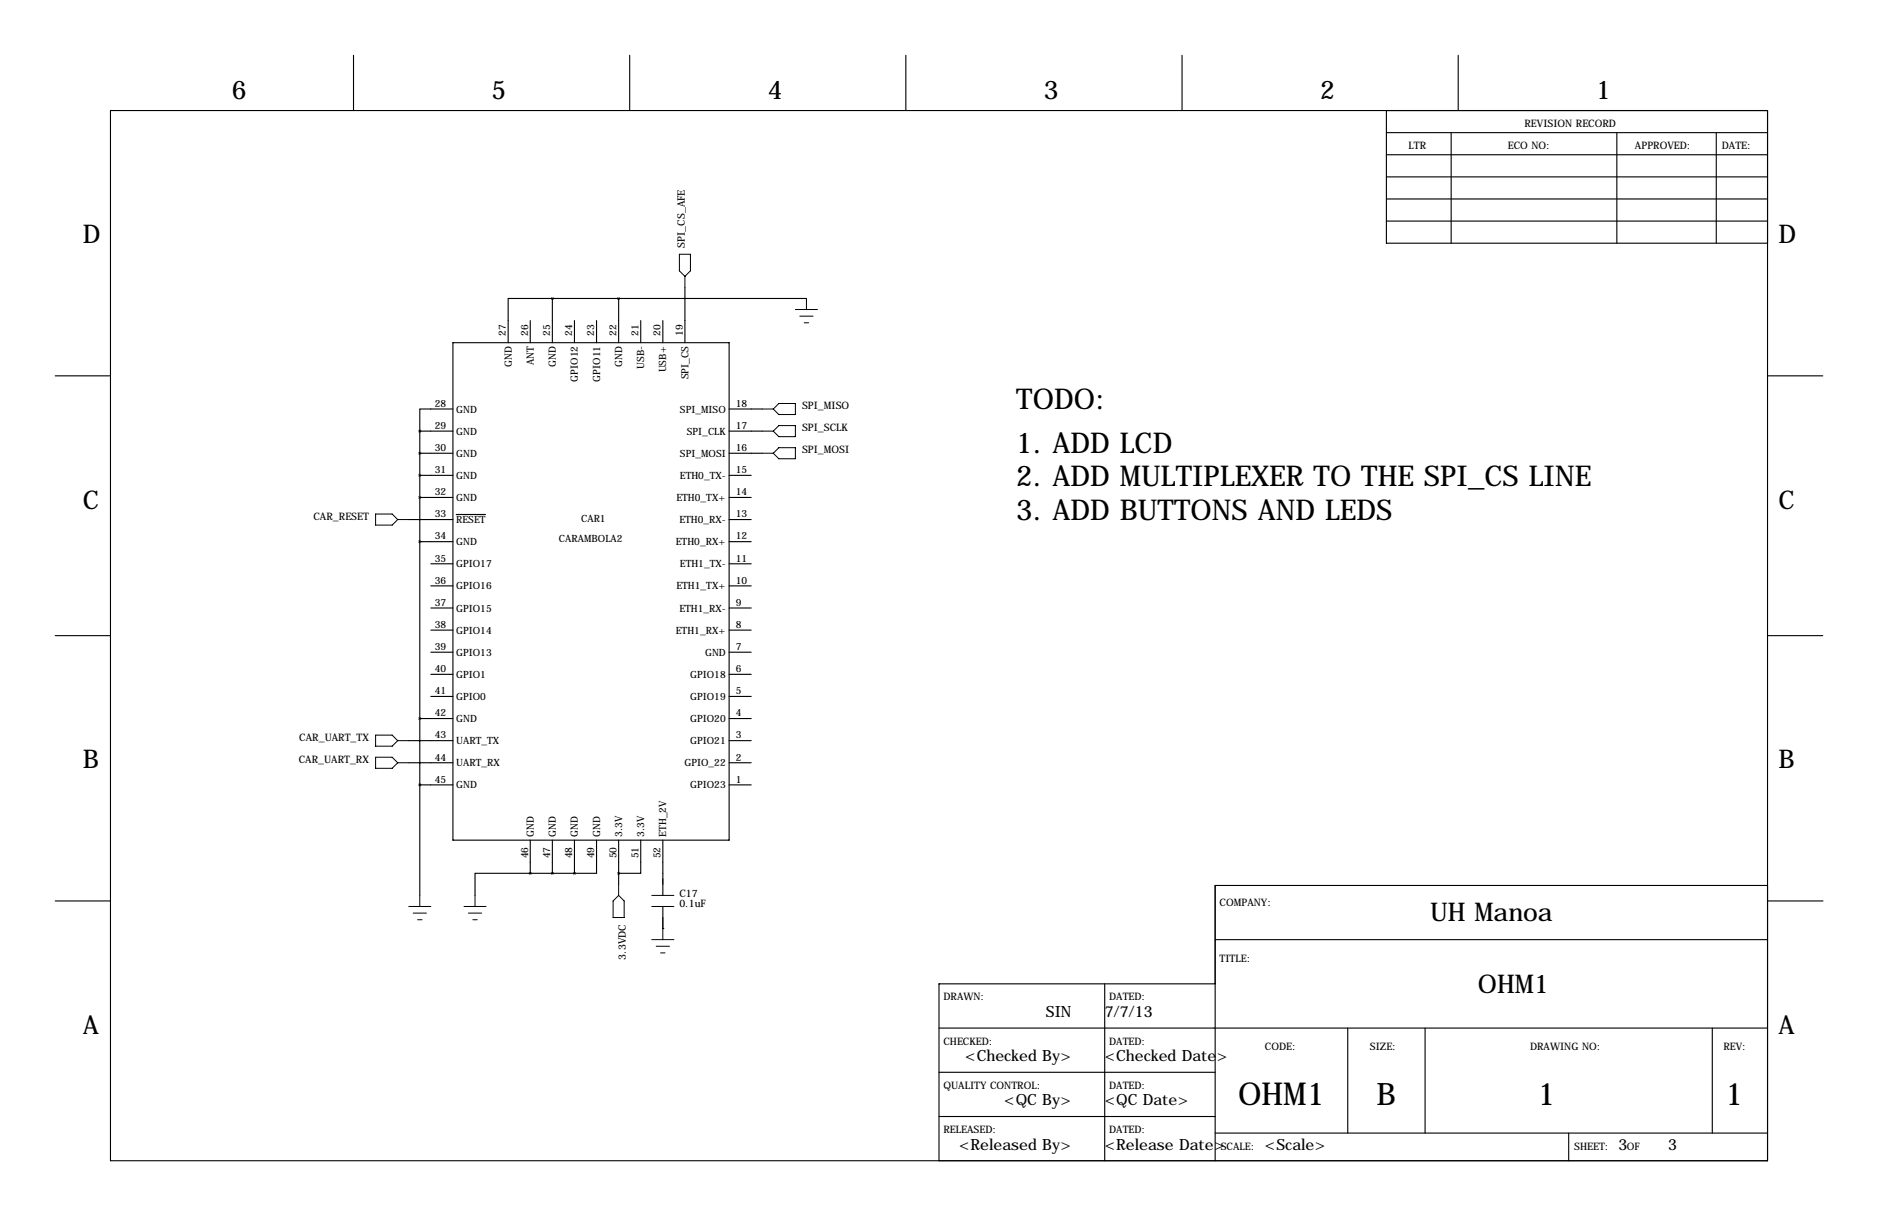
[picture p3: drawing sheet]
<svg xmlns="http://www.w3.org/2000/svg" width="432mm" height="279mm" viewBox="0 0 432 279" stroke-linecap="round" stroke-linejoin="round" font-family="sans-serif">
<g fill="none" stroke="#000" stroke-width=".25">
<path d="M81.3 12.7v12.7M144.8 12.7v12.7M208.3 12.7v12.7M271.8 12.7v12.7M335.3 12.7v12.7M25.4 25.4h381v241.3h-381zM318.8 30.5h87.6M318.8 35.6h87.6M318.8 25.4v30.5h87.6M333.7 30.5v25.4M371.8 30.5v25.4M394.6 30.5v25.4"/>
<path d="M318.8 45.7h87.6M318.8 50.8h87.6M318.8 40.6h87.6M104.1 78.7h63.5v114.3h-63.5zM121.9 73.7v5M127 68.6h-10.2v10.1M127 68.6v10.1M127 68.6h58.4M132.1 73.7v5M137.2 73.7v5M142.2 68.6v10.1M147.3 73.7v5"/>
<path d="M152.4 73.7v5M157.5 66v12.7M12.7 86.4h12.7M96.5 99.1h7.6M96.5 99.1v106.6M104.1 94h-7.6v5.1M167.6 94h7.7M167.6 99.1h7.7M406.4 86.4h12.7M94 119.4h10.1M96.5 104.1h7.6M96.5 109.2h7.6"/>
<path d="M96.5 114.3h7.6M104.9 118.2h6.7M167.6 104.1h7.7M167.6 109.2h5.1M167.6 114.3h5.1M167.6 119.4h5.1M96.5 124.5h7.6M99.1 129.5h5M99.1 134.6h5M99.1 139.7h5M167.6 124.5h5.1M167.6 129.5h5.1"/>
<path d="M167.6 134.6h5.1M167.6 139.7h5.1M12.7 146h12.7M99.1 144.8h5M99.1 149.9h5M99.1 154.9h5M167.6 144.8h5.1M167.6 149.9h5.1M167.6 154.9h5.1M406.4 146h12.7M94 170.2h10.1M94 175.3h10.1"/>
<path d="M96.5 165.1h7.6M99.1 160h5M167.6 160h5.1M167.6 165.1h5.1M167.6 170.2h5.1M167.6 175.3h5.1M96.5 180.3h7.6M121.9 193v7.7M127 193v7.7M132.1 193v7.7M137.2 193v7.7h-5.1M142.2 193v10.2"/>
<path d="M147.3 193v7.7h-5.1M152.4 193v12.7M167.6 180.3h5.1M12.7 207h12.7M121.9 200.7h-12.7v5M121.9 200.7h10.2M152.4 213.4h.1M152.4 208.3v5.1M279.4 215.9h127M406.4 203.5h-127v63.2M406.5 207h12.7M215.9 236.2h190.5"/>
<path d="M254 226.1v40.6M279.4 226.1h-63.5v40.6M309.9 236.2v24.1M327.7 236.2v24.1M393.7 236.2v24.1M215.9 246.4h63.5M215.9 256.5h63.5M279.4 260.3h127M360.7 260.3v6.4"/>
</g>
<g fill="none" stroke="#000" stroke-width=".23">
<path d="M156.2 58.4h2.5v3.8l-1.2 1.3-1.3-1.3zM157.5 63.5v2.5M182.9 71.1h5.1M183.9 72.6h3M184.9 74.2h1M185.4 68.6v2.5M175.3 94h2.5M175.3 99.1h2.5M177.8 99.1l1.3-1.3h3.8v2.5h-3.8zM179.1 92.7h3.8v2.5h-3.8l-1.3-1.2zM86.4 118.1h3.8l1.2 1.3-1.2 1.3h-3.8zM91.4 119.4h2.6"/>
<path d="M175.3 104.1h2.5M177.8 104.1l1.3-1.2h3.8v2.5h-3.8zM86.4 168.9h3.8l1.2 1.3-1.2 1.2h-3.8zM86.4 174h3.8l1.2 1.3-1.2 1.2h-3.8zM91.4 170.2h2.6M91.4 175.3h2.6M94 208.3h5.1M95 209.8h3M96 211.3h1M96.5 205.7v2.6M106.7 208.3h5.1M107.7 209.8h3"/>
<path d="M108.7 211.3h1M109.2 205.7v2.6M142.2 203.2v2.5M142.2 205.7l1.3 1.3v3.8h-2.5v-3.8zM149.9 205.7h5M149.9 208.3h5M149.9 215.9h5M150.9 217.4h3M151.9 218.9h1M152.4 213.4v2.5"/>
</g>
<path d="M142.2 68.6a.05 .05 0 0 0 .1 0 .05 .05 0 0 0-.1 0zM142.2 200.7a.05 .05 0 0 0 .1 0 .05 .05 0 0 0-.1 0z" fill="#000" stroke="#000" stroke-width=".63"/>
<text font-size="7.3" x="284.7" y="254">OHM1</text>
<g font-size="7.1">
<text x="316.5" y="254">B</text>
<text x="353.6" y="254">1</text>
<text x="396.7" y="254">1</text>
</g>
<g font-size="6.6">
<text x="233.7" y="94">TODO:</text>
<text x="233.7" y="104.1">1. ADD LCD</text>
<text x="233.7" y="111.8">2. ADD MULTIPLEXER TO THE SPI_CS LINE</text>
<text x="233.7" y="119.4">3. ADD BUTTONS AND LEDS</text>
</g>
<g font-size="5.9">
<text x="53.3" y="22.9">6</text>
<text x="113" y="22.9">5</text>
<text x="176.5" y="22.9">4</text>
<text x="240" y="22.9">3</text>
<text x="303.5" y="22.9">2</text>
<text x="367" y="22.9">1</text>
<text x="19" y="55.9">D</text>
<text x="408.9" y="55.9">D</text>
<text x="19" y="116.8">C</text>
<text x="408.9" y="116.8">C</text>
<text x="19" y="176.5">B</text>
<text x="408.9" y="176.5">B</text>
<text x="328.8" y="211.6">UH Manoa</text>
<text x="339.8" y="228.1">OHM1</text>
<text x="19" y="237.5">A</text>
<text x="408.9" y="237.5">A</text>
</g>
<g font-size="3.6">
<text x="240.5" y="233.7">SIN</text>
<text x="254" y="233.7">7/7/13</text>
<text x="221.9" y="243.8">&lt;Checked By&gt;</text>
<text x="254" y="243.8">&lt;Checked Date&gt;</text>
<text x="230.9" y="254">&lt;QC By&gt;</text>
<text x="254" y="254">&lt;QC Date&gt;</text>
<text x="220.5" y="264.1">&lt;Released By&gt;</text>
<text x="254" y="264.1">&lt;Release Date&gt;</text>
<text x="290.8" y="264.1">&lt;Scale&gt;</text>
<text x="372.1" y="264.1">3</text>
<text x="383.5" y="264.1">3</text>
</g>
<g font-size="2.4">
<text x="350.5" y="29.2">REVISION RECORD</text>
<text x="323.8" y="34.3">LTR</text>
<text x="346.7" y="34.3">ECO NO:</text>
<text x="375.9" y="34.3">APPROVED:</text>
<text x="395.9" y="34.3">DATE:</text>
<text x="157.5" y="56.9" transform="rotate(-90 157.5 56.9)">SPI_CS_AFE</text>
<text x="184.4" y="94">SPI_MISO</text>
<text x="184.4" y="99.1">SPI_SCLK</text>
<text x="184.4" y="104.1">SPI_MOSI</text>
<text x="72.1" y="119.4">CAR_RESET</text>
<text x="68.8" y="170.2">CAR_UART_TX</text>
<text x="68.7" y="175.3">CAR_UART_RX</text>
<text x="156.2" y="206">C17</text>
<text x="156.2" y="208.4">0.1uF</text>
<text x="280.4" y="208.3">COMPANY:</text>
<text x="143.9" y="220.5" transform="rotate(-90 143.9 220.5)">3.3VDC</text>
<text x="280.4" y="221">TITLE:</text>
<text x="216.9" y="229.9">DRAWN:</text>
<text x="255" y="229.9">DATED:</text>
<text x="216.9" y="240">CHECKED:</text>
<text x="255" y="240">DATED:</text>
<text x="290.8" y="241.3">CODE:</text>
<text x="315" y="241.3">SIZE:</text>
<text x="351.8" y="241.3">DRAWING NO:</text>
<text x="396.2" y="241.3">REV:</text>
<text x="216.9" y="250.2">QUALITY CONTROL:</text>
<text x="255" y="250.2">DATED:</text>
<text x="216.9" y="260.3">RELEASED:</text>
<text x="255" y="260.3">DATED:</text>
<text x="280.7" y="264.2">SCALE:</text>
<text x="361.9" y="264.2">SHEET:</text>
<text x="374" y="264.2">OF</text>
</g>
<g font-size="2.3">
<text x="116.3" y="77.2" transform="rotate(-90 116.3 77.2)">27</text>
<text x="121.4" y="77.2" transform="rotate(-90 121.4 77.2)">26</text>
<text x="126.5" y="77.2" transform="rotate(-90 126.5 77.2)">25</text>
<text x="131.6" y="77.2" transform="rotate(-90 131.6 77.2)">24</text>
<text x="136.7" y="77.2" transform="rotate(-90 136.7 77.2)">23</text>
<text x="141.7" y="77.2" transform="rotate(-90 141.7 77.2)">22</text>
<text x="146.8" y="77.2" transform="rotate(-90 146.8 77.2)">21</text>
<text x="151.9" y="77.2" transform="rotate(-90 151.9 77.2)">20</text>
<text x="157" y="77.2" transform="rotate(-90 157 77.2)">19</text>
<text x="122.7" y="83.9" transform="rotate(-90 122.7 83.9)">ANT</text>
<text x="117.6" y="84.2" transform="rotate(-90 117.6 84.2)">GND</text>
<text x="127.8" y="84.2" transform="rotate(-90 127.8 84.2)">GND</text>
<text x="132.9" y="87.7" transform="rotate(-90 132.9 87.7)">GPIO12</text>
<text x="138" y="87.7" transform="rotate(-90 138 87.7)">GPIO11</text>
<text x="143" y="84.2" transform="rotate(-90 143 84.2)">GND</text>
<text x="148.1" y="84.8" transform="rotate(-90 148.1 84.8)">USB-</text>
<text x="153.2" y="85.6" transform="rotate(-90 153.2 85.6)">USB+</text>
<text x="158.3" y="87.1" transform="rotate(-90 158.3 87.1)">SPI_CS</text>
<text x="100" y="93.5">28</text>
<text x="104.9" y="94.8">GND</text>
<text x="156.3" y="94.8">SPI_MISO</text>
<text x="169.2" y="93.5">18</text>
<text x="100" y="98.6">29</text>
<text x="104.9" y="99.9">GND</text>
<text x="157.9" y="99.9">SPI_CLK</text>
<text x="169.2" y="98.6">17</text>
<text x="100" y="103.6">30</text>
<text x="104.9" y="104.9">GND</text>
<text x="156.3" y="104.9">SPI_MOSI</text>
<text x="169.2" y="103.6">16</text>
<text x="100" y="108.7">31</text>
<text x="100" y="113.8">32</text>
<text x="104.9" y="110">GND</text>
<text x="156.3" y="110">ETH0_TX-</text>
<text x="169.2" y="108.7">15</text>
<text x="169.2" y="113.8">14</text>
<text x="100" y="118.9">33</text>
<text x="104.9" y="115.1">GND</text>
<text x="133.6" y="119.9">CAR1</text>
<text x="155.5" y="115.1">ETH0_TX+</text>
<text x="169.2" y="118.9">13</text>
<text x="100" y="124">34</text>
<text x="104.9" y="120.2">RESET</text>
<text x="104.9" y="125.3">GND</text>
<text x="128.5" y="124.5">CARAMBOLA2</text>
<text x="155.4" y="125.3">ETH0_RX+</text>
<text x="156.2" y="120.2">ETH0_RX-</text>
<text x="169.2" y="124">12</text>
<text x="100" y="129">35</text>
<text x="104.9" y="130.3">GPIO17</text>
<text x="156.3" y="130.3">ETH1_TX-</text>
<text x="169.2" y="129">11</text>
<text x="100" y="134.1">36</text>
<text x="104.9" y="135.4">GPIO16</text>
<text x="155.5" y="135.4">ETH1_TX+</text>
<text x="169.2" y="134.1">10</text>
<text x="100" y="139.2">37</text>
<text x="104.9" y="140.5">GPIO15</text>
<text x="156.2" y="140.5">ETH1_RX-</text>
<text x="169.2" y="139.2">9</text>
<text x="100" y="144.3">38</text>
<text x="100" y="149.4">39</text>
<text x="104.9" y="145.6">GPIO14</text>
<text x="155.4" y="145.6">ETH1_RX+</text>
<text x="169.2" y="144.3">8</text>
<text x="169.2" y="149.4">7</text>
<text x="100" y="154.4">40</text>
<text x="104.9" y="150.7">GPIO13</text>
<text x="104.9" y="155.7">GPIO1</text>
<text x="158.7" y="155.7">GPIO18</text>
<text x="162.1" y="150.7">GND</text>
<text x="169.2" y="154.4">6</text>
<text x="100" y="159.5">41</text>
<text x="104.9" y="160.8">GPIO0</text>
<text x="158.7" y="160.8">GPIO19</text>
<text x="169.2" y="159.5">5</text>
<text x="100" y="164.6">42</text>
<text x="104.9" y="165.9">GND</text>
<text x="158.7" y="165.9">GPIO20</text>
<text x="169.2" y="164.6">4</text>
<text x="100" y="169.7">43</text>
<text x="104.9" y="171">UART_TX</text>
<text x="158.7" y="171">GPIO21</text>
<text x="169.2" y="169.7">3</text>
<text x="100" y="174.8">44</text>
<text x="100" y="179.8">45</text>
<text x="104.9" y="176.1">UART_RX</text>
<text x="157.4" y="176.1">GPIO_22</text>
<text x="169.2" y="174.8">2</text>
<text x="169.2" y="179.8">1</text>
<text x="104.9" y="181.1">GND</text>
<text x="158.7" y="181.1">GPIO23</text>
<text x="121.4" y="197.2" transform="rotate(-90 121.4 197.2)">46</text>
<text x="122.7" y="192.3" transform="rotate(-90 122.7 192.3)">GND</text>
<text x="126.5" y="197.2" transform="rotate(-90 126.5 197.2)">47</text>
<text x="127.8" y="192.3" transform="rotate(-90 127.8 192.3)">GND</text>
<text x="131.6" y="197.2" transform="rotate(-90 131.6 197.2)">48</text>
<text x="132.9" y="192.3" transform="rotate(-90 132.9 192.3)">GND</text>
<text x="136.7" y="197.2" transform="rotate(-90 136.7 197.2)">49</text>
<text x="138" y="192.3" transform="rotate(-90 138 192.3)">GND</text>
<text x="141.7" y="197.2" transform="rotate(-90 141.7 197.2)">50</text>
<text x="143" y="192.3" transform="rotate(-90 143 192.3)">3.3V</text>
<text x="146.8" y="197.2" transform="rotate(-90 146.8 197.2)">51</text>
<text x="148.1" y="192.3" transform="rotate(-90 148.1 192.3)">3.3V</text>
<text x="151.9" y="197.2" transform="rotate(-90 151.9 197.2)">52</text>
<text x="153.2" y="192.3" transform="rotate(-90 153.2 192.3)">ETH_2V</text>
</g>
</svg>
